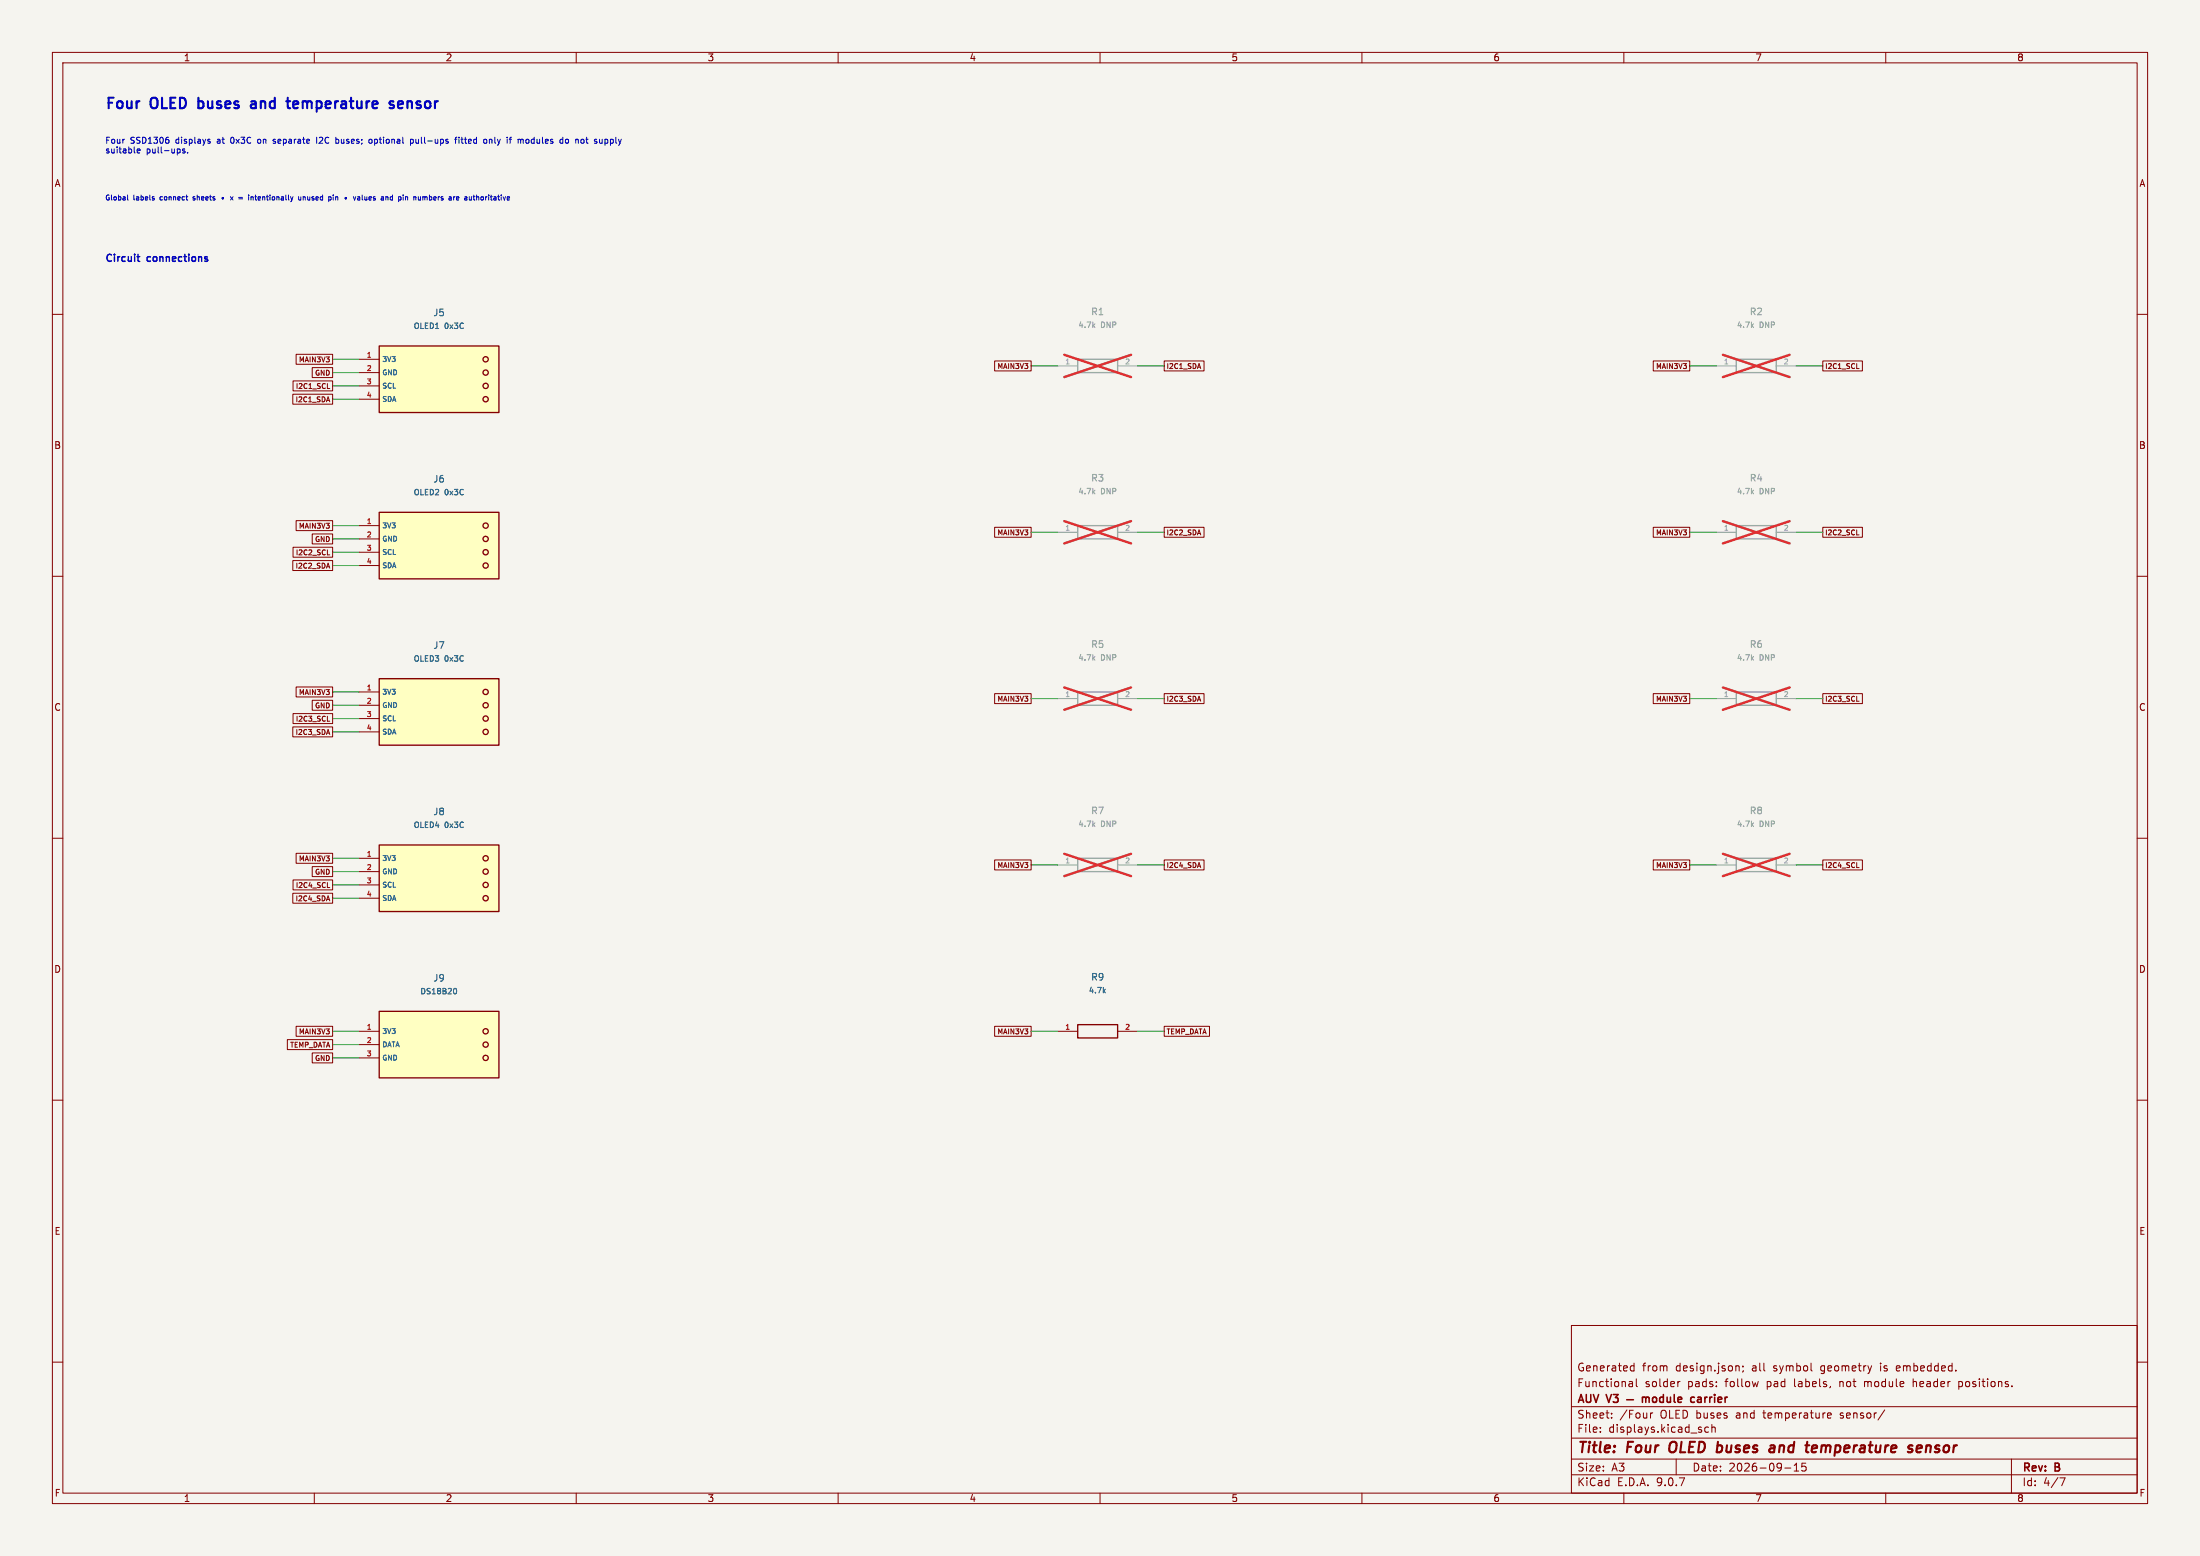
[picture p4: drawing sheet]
(kicad_sch (version 20250114) (generator "eeschema") (generator_version "9.0") (paper "A3") (title_block (title "Four OLED buses and temperature sensor") (date "2026-09-15") (rev "B") (company "AUV V3 — module carrier") (comment 1 "Functional solder pads: follow pad labels, not module header positions.") (comment 2 "Generated from design.json; all symbol geometry is embedded."))
(lib_symbols
(symbol "AUV:J5" (pin_names (offset 0.508)) (exclude_from_sim no) (in_bom yes) (on_board yes) (property "Reference" "J" (at 0 0 0) (effects (font (size 1 1))))(property "Value" "OLED1 0x3C" (at 0 0 0) (effects (font (size 1 1))))(property "Footprint" "AUV_WirePads:WirePads_1x04" (at 0 0 0) (effects (font (size 1 1)) (hide yes)))(property "Datasheet" "" (at 0 0 0) (effects (font (size 1 1)) (hide yes)))
(symbol "J5_1_1" (rectangle (start -11.43 6.35) (end 11.43 -6.35) (stroke (width 0.254) (type default)) (fill (type background))) (circle (center 8.89 3.81) (radius 0.5) (stroke (width 0.254) (type default)) (fill (type none))) (circle (center 8.89 1.27) (radius 0.5) (stroke (width 0.254) (type default)) (fill (type none))) (circle (center 8.89 -1.27) (radius 0.5) (stroke (width 0.254) (type default)) (fill (type none))) (circle (center 8.89 -3.81) (radius 0.5) (stroke (width 0.254) (type default)) (fill (type none))) (pin passive line (at -15.24 3.81 0) (length 3.81) (name "3V3" (effects (font (size 0.95 0.95)))) (number "1" (effects (font (size 0.95 0.95))))) (pin passive line (at -15.24 1.27 0) (length 3.81) (name "GND" (effects (font (size 0.95 0.95)))) (number "2" (effects (font (size 0.95 0.95))))) (pin passive line (at -15.24 -1.27 0) (length 3.81) (name "SCL" (effects (font (size 0.95 0.95)))) (number "3" (effects (font (size 0.95 0.95))))) (pin passive line (at -15.24 -3.81 0) (length 3.81) (name "SDA" (effects (font (size 0.95 0.95)))) (number "4" (effects (font (size 0.95 0.95)))))))
(symbol "AUV:R1" (pin_names (offset 0.508)) (exclude_from_sim no) (in_bom yes) (on_board yes) (property "Reference" "R" (at 0 0 0) (effects (font (size 1 1))))(property "Value" "4.7k DNP" (at 0 0 0) (effects (font (size 1 1))))(property "Footprint" "Resistor_THT:R_Axial_DIN0207_L6.3mm_D2.5mm_P7.62mm_Horizontal" (at 0 0 0) (effects (font (size 1 1)) (hide yes)))(property "Datasheet" "" (at 0 0 0) (effects (font (size 1 1)) (hide yes)))
(symbol "R1_1_1" (rectangle (start -3.81 1.27) (end 3.81 -1.27) (stroke (width 0.254) (type default)) (fill (type none))) (pin passive line (at -7.62 0 0) (length 3.81) (name "~" (effects (font (size 0.95 0.95)))) (number "1" (effects (font (size 0.95 0.95))))) (pin passive line (at 7.62 0 180) (length 3.81) (name "~" (effects (font (size 0.95 0.95)))) (number "2" (effects (font (size 0.95 0.95)))))))
(symbol "AUV:R2" (pin_names (offset 0.508)) (exclude_from_sim no) (in_bom yes) (on_board yes) (property "Reference" "R" (at 0 0 0) (effects (font (size 1 1))))(property "Value" "4.7k DNP" (at 0 0 0) (effects (font (size 1 1))))(property "Footprint" "Resistor_THT:R_Axial_DIN0207_L6.3mm_D2.5mm_P7.62mm_Horizontal" (at 0 0 0) (effects (font (size 1 1)) (hide yes)))(property "Datasheet" "" (at 0 0 0) (effects (font (size 1 1)) (hide yes)))
(symbol "R2_1_1" (rectangle (start -3.81 1.27) (end 3.81 -1.27) (stroke (width 0.254) (type default)) (fill (type none))) (pin passive line (at -7.62 0 0) (length 3.81) (name "~" (effects (font (size 0.95 0.95)))) (number "1" (effects (font (size 0.95 0.95))))) (pin passive line (at 7.62 0 180) (length 3.81) (name "~" (effects (font (size 0.95 0.95)))) (number "2" (effects (font (size 0.95 0.95)))))))
(symbol "AUV:J6" (pin_names (offset 0.508)) (exclude_from_sim no) (in_bom yes) (on_board yes) (property "Reference" "J" (at 0 0 0) (effects (font (size 1 1))))(property "Value" "OLED2 0x3C" (at 0 0 0) (effects (font (size 1 1))))(property "Footprint" "AUV_WirePads:WirePads_1x04" (at 0 0 0) (effects (font (size 1 1)) (hide yes)))(property "Datasheet" "" (at 0 0 0) (effects (font (size 1 1)) (hide yes)))
(symbol "J6_1_1" (rectangle (start -11.43 6.35) (end 11.43 -6.35) (stroke (width 0.254) (type default)) (fill (type background))) (circle (center 8.89 3.81) (radius 0.5) (stroke (width 0.254) (type default)) (fill (type none))) (circle (center 8.89 1.27) (radius 0.5) (stroke (width 0.254) (type default)) (fill (type none))) (circle (center 8.89 -1.27) (radius 0.5) (stroke (width 0.254) (type default)) (fill (type none))) (circle (center 8.89 -3.81) (radius 0.5) (stroke (width 0.254) (type default)) (fill (type none))) (pin passive line (at -15.24 3.81 0) (length 3.81) (name "3V3" (effects (font (size 0.95 0.95)))) (number "1" (effects (font (size 0.95 0.95))))) (pin passive line (at -15.24 1.27 0) (length 3.81) (name "GND" (effects (font (size 0.95 0.95)))) (number "2" (effects (font (size 0.95 0.95))))) (pin passive line (at -15.24 -1.27 0) (length 3.81) (name "SCL" (effects (font (size 0.95 0.95)))) (number "3" (effects (font (size 0.95 0.95))))) (pin passive line (at -15.24 -3.81 0) (length 3.81) (name "SDA" (effects (font (size 0.95 0.95)))) (number "4" (effects (font (size 0.95 0.95)))))))
(symbol "AUV:R3" (pin_names (offset 0.508)) (exclude_from_sim no) (in_bom yes) (on_board yes) (property "Reference" "R" (at 0 0 0) (effects (font (size 1 1))))(property "Value" "4.7k DNP" (at 0 0 0) (effects (font (size 1 1))))(property "Footprint" "Resistor_THT:R_Axial_DIN0207_L6.3mm_D2.5mm_P7.62mm_Horizontal" (at 0 0 0) (effects (font (size 1 1)) (hide yes)))(property "Datasheet" "" (at 0 0 0) (effects (font (size 1 1)) (hide yes)))
(symbol "R3_1_1" (rectangle (start -3.81 1.27) (end 3.81 -1.27) (stroke (width 0.254) (type default)) (fill (type none))) (pin passive line (at -7.62 0 0) (length 3.81) (name "~" (effects (font (size 0.95 0.95)))) (number "1" (effects (font (size 0.95 0.95))))) (pin passive line (at 7.62 0 180) (length 3.81) (name "~" (effects (font (size 0.95 0.95)))) (number "2" (effects (font (size 0.95 0.95)))))))
(symbol "AUV:R4" (pin_names (offset 0.508)) (exclude_from_sim no) (in_bom yes) (on_board yes) (property "Reference" "R" (at 0 0 0) (effects (font (size 1 1))))(property "Value" "4.7k DNP" (at 0 0 0) (effects (font (size 1 1))))(property "Footprint" "Resistor_THT:R_Axial_DIN0207_L6.3mm_D2.5mm_P7.62mm_Horizontal" (at 0 0 0) (effects (font (size 1 1)) (hide yes)))(property "Datasheet" "" (at 0 0 0) (effects (font (size 1 1)) (hide yes)))
(symbol "R4_1_1" (rectangle (start -3.81 1.27) (end 3.81 -1.27) (stroke (width 0.254) (type default)) (fill (type none))) (pin passive line (at -7.62 0 0) (length 3.81) (name "~" (effects (font (size 0.95 0.95)))) (number "1" (effects (font (size 0.95 0.95))))) (pin passive line (at 7.62 0 180) (length 3.81) (name "~" (effects (font (size 0.95 0.95)))) (number "2" (effects (font (size 0.95 0.95)))))))
(symbol "AUV:J7" (pin_names (offset 0.508)) (exclude_from_sim no) (in_bom yes) (on_board yes) (property "Reference" "J" (at 0 0 0) (effects (font (size 1 1))))(property "Value" "OLED3 0x3C" (at 0 0 0) (effects (font (size 1 1))))(property "Footprint" "AUV_WirePads:WirePads_1x04" (at 0 0 0) (effects (font (size 1 1)) (hide yes)))(property "Datasheet" "" (at 0 0 0) (effects (font (size 1 1)) (hide yes)))
(symbol "J7_1_1" (rectangle (start -11.43 6.35) (end 11.43 -6.35) (stroke (width 0.254) (type default)) (fill (type background))) (circle (center 8.89 3.81) (radius 0.5) (stroke (width 0.254) (type default)) (fill (type none))) (circle (center 8.89 1.27) (radius 0.5) (stroke (width 0.254) (type default)) (fill (type none))) (circle (center 8.89 -1.27) (radius 0.5) (stroke (width 0.254) (type default)) (fill (type none))) (circle (center 8.89 -3.81) (radius 0.5) (stroke (width 0.254) (type default)) (fill (type none))) (pin passive line (at -15.24 3.81 0) (length 3.81) (name "3V3" (effects (font (size 0.95 0.95)))) (number "1" (effects (font (size 0.95 0.95))))) (pin passive line (at -15.24 1.27 0) (length 3.81) (name "GND" (effects (font (size 0.95 0.95)))) (number "2" (effects (font (size 0.95 0.95))))) (pin passive line (at -15.24 -1.27 0) (length 3.81) (name "SCL" (effects (font (size 0.95 0.95)))) (number "3" (effects (font (size 0.95 0.95))))) (pin passive line (at -15.24 -3.81 0) (length 3.81) (name "SDA" (effects (font (size 0.95 0.95)))) (number "4" (effects (font (size 0.95 0.95)))))))
(symbol "AUV:R5" (pin_names (offset 0.508)) (exclude_from_sim no) (in_bom yes) (on_board yes) (property "Reference" "R" (at 0 0 0) (effects (font (size 1 1))))(property "Value" "4.7k DNP" (at 0 0 0) (effects (font (size 1 1))))(property "Footprint" "Resistor_THT:R_Axial_DIN0207_L6.3mm_D2.5mm_P7.62mm_Horizontal" (at 0 0 0) (effects (font (size 1 1)) (hide yes)))(property "Datasheet" "" (at 0 0 0) (effects (font (size 1 1)) (hide yes)))
(symbol "R5_1_1" (rectangle (start -3.81 1.27) (end 3.81 -1.27) (stroke (width 0.254) (type default)) (fill (type none))) (pin passive line (at -7.62 0 0) (length 3.81) (name "~" (effects (font (size 0.95 0.95)))) (number "1" (effects (font (size 0.95 0.95))))) (pin passive line (at 7.62 0 180) (length 3.81) (name "~" (effects (font (size 0.95 0.95)))) (number "2" (effects (font (size 0.95 0.95)))))))
(symbol "AUV:R6" (pin_names (offset 0.508)) (exclude_from_sim no) (in_bom yes) (on_board yes) (property "Reference" "R" (at 0 0 0) (effects (font (size 1 1))))(property "Value" "4.7k DNP" (at 0 0 0) (effects (font (size 1 1))))(property "Footprint" "Resistor_THT:R_Axial_DIN0207_L6.3mm_D2.5mm_P7.62mm_Horizontal" (at 0 0 0) (effects (font (size 1 1)) (hide yes)))(property "Datasheet" "" (at 0 0 0) (effects (font (size 1 1)) (hide yes)))
(symbol "R6_1_1" (rectangle (start -3.81 1.27) (end 3.81 -1.27) (stroke (width 0.254) (type default)) (fill (type none))) (pin passive line (at -7.62 0 0) (length 3.81) (name "~" (effects (font (size 0.95 0.95)))) (number "1" (effects (font (size 0.95 0.95))))) (pin passive line (at 7.62 0 180) (length 3.81) (name "~" (effects (font (size 0.95 0.95)))) (number "2" (effects (font (size 0.95 0.95)))))))
(symbol "AUV:J8" (pin_names (offset 0.508)) (exclude_from_sim no) (in_bom yes) (on_board yes) (property "Reference" "J" (at 0 0 0) (effects (font (size 1 1))))(property "Value" "OLED4 0x3C" (at 0 0 0) (effects (font (size 1 1))))(property "Footprint" "AUV_WirePads:WirePads_1x04" (at 0 0 0) (effects (font (size 1 1)) (hide yes)))(property "Datasheet" "" (at 0 0 0) (effects (font (size 1 1)) (hide yes)))
(symbol "J8_1_1" (rectangle (start -11.43 6.35) (end 11.43 -6.35) (stroke (width 0.254) (type default)) (fill (type background))) (circle (center 8.89 3.81) (radius 0.5) (stroke (width 0.254) (type default)) (fill (type none))) (circle (center 8.89 1.27) (radius 0.5) (stroke (width 0.254) (type default)) (fill (type none))) (circle (center 8.89 -1.27) (radius 0.5) (stroke (width 0.254) (type default)) (fill (type none))) (circle (center 8.89 -3.81) (radius 0.5) (stroke (width 0.254) (type default)) (fill (type none))) (pin passive line (at -15.24 3.81 0) (length 3.81) (name "3V3" (effects (font (size 0.95 0.95)))) (number "1" (effects (font (size 0.95 0.95))))) (pin passive line (at -15.24 1.27 0) (length 3.81) (name "GND" (effects (font (size 0.95 0.95)))) (number "2" (effects (font (size 0.95 0.95))))) (pin passive line (at -15.24 -1.27 0) (length 3.81) (name "SCL" (effects (font (size 0.95 0.95)))) (number "3" (effects (font (size 0.95 0.95))))) (pin passive line (at -15.24 -3.81 0) (length 3.81) (name "SDA" (effects (font (size 0.95 0.95)))) (number "4" (effects (font (size 0.95 0.95)))))))
(symbol "AUV:R7" (pin_names (offset 0.508)) (exclude_from_sim no) (in_bom yes) (on_board yes) (property "Reference" "R" (at 0 0 0) (effects (font (size 1 1))))(property "Value" "4.7k DNP" (at 0 0 0) (effects (font (size 1 1))))(property "Footprint" "Resistor_THT:R_Axial_DIN0207_L6.3mm_D2.5mm_P7.62mm_Horizontal" (at 0 0 0) (effects (font (size 1 1)) (hide yes)))(property "Datasheet" "" (at 0 0 0) (effects (font (size 1 1)) (hide yes)))
(symbol "R7_1_1" (rectangle (start -3.81 1.27) (end 3.81 -1.27) (stroke (width 0.254) (type default)) (fill (type none))) (pin passive line (at -7.62 0 0) (length 3.81) (name "~" (effects (font (size 0.95 0.95)))) (number "1" (effects (font (size 0.95 0.95))))) (pin passive line (at 7.62 0 180) (length 3.81) (name "~" (effects (font (size 0.95 0.95)))) (number "2" (effects (font (size 0.95 0.95)))))))
(symbol "AUV:R8" (pin_names (offset 0.508)) (exclude_from_sim no) (in_bom yes) (on_board yes) (property "Reference" "R" (at 0 0 0) (effects (font (size 1 1))))(property "Value" "4.7k DNP" (at 0 0 0) (effects (font (size 1 1))))(property "Footprint" "Resistor_THT:R_Axial_DIN0207_L6.3mm_D2.5mm_P7.62mm_Horizontal" (at 0 0 0) (effects (font (size 1 1)) (hide yes)))(property "Datasheet" "" (at 0 0 0) (effects (font (size 1 1)) (hide yes)))
(symbol "R8_1_1" (rectangle (start -3.81 1.27) (end 3.81 -1.27) (stroke (width 0.254) (type default)) (fill (type none))) (pin passive line (at -7.62 0 0) (length 3.81) (name "~" (effects (font (size 0.95 0.95)))) (number "1" (effects (font (size 0.95 0.95))))) (pin passive line (at 7.62 0 180) (length 3.81) (name "~" (effects (font (size 0.95 0.95)))) (number "2" (effects (font (size 0.95 0.95)))))))
(symbol "AUV:J9" (pin_names (offset 0.508)) (exclude_from_sim no) (in_bom yes) (on_board yes) (property "Reference" "J" (at 0 0 0) (effects (font (size 1 1))))(property "Value" "DS18B20" (at 0 0 0) (effects (font (size 1 1))))(property "Footprint" "AUV_WirePads:WirePads_1x03" (at 0 0 0) (effects (font (size 1 1)) (hide yes)))(property "Datasheet" "" (at 0 0 0) (effects (font (size 1 1)) (hide yes)))
(symbol "J9_1_1" (rectangle (start -11.43 6.35) (end 11.43 -6.35) (stroke (width 0.254) (type default)) (fill (type background))) (circle (center 8.89 2.54) (radius 0.5) (stroke (width 0.254) (type default)) (fill (type none))) (circle (center 8.89 0) (radius 0.5) (stroke (width 0.254) (type default)) (fill (type none))) (circle (center 8.89 -2.54) (radius 0.5) (stroke (width 0.254) (type default)) (fill (type none))) (pin passive line (at -15.24 2.54 0) (length 3.81) (name "3V3" (effects (font (size 0.95 0.95)))) (number "1" (effects (font (size 0.95 0.95))))) (pin passive line (at -15.24 0 0) (length 3.81) (name "DATA" (effects (font (size 0.95 0.95)))) (number "2" (effects (font (size 0.95 0.95))))) (pin passive line (at -15.24 -2.54 0) (length 3.81) (name "GND" (effects (font (size 0.95 0.95)))) (number "3" (effects (font (size 0.95 0.95)))))))
(symbol "AUV:R9" (pin_names (offset 0.508)) (exclude_from_sim no) (in_bom yes) (on_board yes) (property "Reference" "R" (at 0 0 0) (effects (font (size 1 1))))(property "Value" "4.7k" (at 0 0 0) (effects (font (size 1 1))))(property "Footprint" "Resistor_THT:R_Axial_DIN0207_L6.3mm_D2.5mm_P7.62mm_Horizontal" (at 0 0 0) (effects (font (size 1 1)) (hide yes)))(property "Datasheet" "" (at 0 0 0) (effects (font (size 1 1)) (hide yes)))
(symbol "R9_1_1" (rectangle (start -3.81 1.27) (end 3.81 -1.27) (stroke (width 0.254) (type default)) (fill (type none))) (pin passive line (at -7.62 0 0) (length 3.81) (name "~" (effects (font (size 0.95 0.95)))) (number "1" (effects (font (size 0.95 0.95))))) (pin passive line (at 7.62 0 180) (length 3.81) (name "~" (effects (font (size 0.95 0.95)))) (number "2" (effects (font (size 0.95 0.95))))))))
(text "Four OLED buses and temperature sensor" (at 20 20 0) (effects (font (size 2 2) (bold yes)) (justify left)))
(text "Four SSD1306 displays at 0x3C on separate I2C buses; optional pull-ups fitted only if modules do not supply\nsuitable pull-ups." (at 20 28 0) (effects (font (size 1.15 1.15)) (justify left)))
(text "Global labels connect sheets • x = intentionally unused pin • values and pin numbers are authoritative" (at 20 38 0) (effects (font (size 0.95 0.95)) (justify left)))
(text "Circuit connections" (at 20 49.53 0) (effects (font (size 1.35 1.35) (bold yes)) (justify left)))
(symbol (lib_id "AUV:J5") (at 83.82 72.39 0) (unit 1) (exclude_from_sim no) (in_bom yes) (on_board yes) (dnp no) (property "Reference" "J5" (at 83.82 59.69 0) (effects (font (size 1.27 1.27))))(property "Value" "OLED1 0x3C" (at 83.82 62.23 0) (effects (font (size 1.05 1.05))))(property "Footprint" "AUV_WirePads:WirePads_1x04" (at 83.82 72.39 0) (effects (font (size 1 1)) (hide yes)))(property "Datasheet" "" (at 83.82 72.39 0) (effects (font (size 1 1)) (hide yes)))(property "MPN" "Bare plated through-hole wiring pads" (at 83.82 72.39 0) (effects (font (size 1 1)) (hide yes)))(property "FIT" "PCB pads; no module socket" (at 83.82 72.39 0) (effects (font (size 1 1)) (hide yes)))(pin "1")(pin "2")(pin "3")(pin "4") )
(wire (pts (xy 68.58 68.58) (xy 63.5 68.58)) (stroke (width 0) (type default)))
(global_label "MAIN3V3" (shape passive) (at 63.5 68.58 0) (effects (font (size 0.95 0.95)) (justify right)) (property "Intersheetrefs" "${INTERSHEET_REFS}" (at 63.5 68.58 0) (effects (font (size 1 1)) (hide yes))))
(wire (pts (xy 68.58 71.12) (xy 63.5 71.12)) (stroke (width 0) (type default)))
(global_label "GND" (shape passive) (at 63.5 71.12 0) (effects (font (size 0.95 0.95)) (justify right)) (property "Intersheetrefs" "${INTERSHEET_REFS}" (at 63.5 71.12 0) (effects (font (size 1 1)) (hide yes))))
(wire (pts (xy 68.58 73.66) (xy 63.5 73.66)) (stroke (width 0) (type default)))
(global_label "I2C1_SCL" (shape passive) (at 63.5 73.66 0) (effects (font (size 0.95 0.95)) (justify right)) (property "Intersheetrefs" "${INTERSHEET_REFS}" (at 63.5 73.66 0) (effects (font (size 1 1)) (hide yes))))
(wire (pts (xy 68.58 76.2) (xy 63.5 76.2)) (stroke (width 0) (type default)))
(global_label "I2C1_SDA" (shape passive) (at 63.5 76.2 0) (effects (font (size 0.95 0.95)) (justify right)) (property "Intersheetrefs" "${INTERSHEET_REFS}" (at 63.5 76.2 0) (effects (font (size 1 1)) (hide yes))))
(symbol (lib_id "AUV:R1") (at 209.55 69.85 0) (unit 1) (exclude_from_sim no) (in_bom yes) (on_board yes) (dnp yes) (property "Reference" "R1" (at 209.55 59.5 0) (effects (font (size 1.27 1.27))))(property "Value" "4.7k DNP" (at 209.55 62.04 0) (effects (font (size 1.05 1.05))))(property "Footprint" "Resistor_THT:R_Axial_DIN0207_L6.3mm_D2.5mm_P7.62mm_Horizontal" (at 209.55 69.85 0) (effects (font (size 1 1)) (hide yes)))(property "Datasheet" "" (at 209.55 69.85 0) (effects (font (size 1 1)) (hide yes)))(property "FIT" "DNP if module pull-ups fitted" (at 209.55 69.85 0) (effects (font (size 1 1)) (hide yes)))(pin "1")(pin "2") )
(wire (pts (xy 201.93 69.85) (xy 196.85 69.85)) (stroke (width 0) (type default)))
(global_label "MAIN3V3" (shape passive) (at 196.85 69.85 0) (effects (font (size 0.95 0.95)) (justify right)) (property "Intersheetrefs" "${INTERSHEET_REFS}" (at 196.85 69.85 0) (effects (font (size 1 1)) (hide yes))))
(wire (pts (xy 217.17 69.85) (xy 222.25 69.85)) (stroke (width 0) (type default)))
(global_label "I2C1_SDA" (shape passive) (at 222.25 69.85 180) (effects (font (size 0.95 0.95)) (justify left)) (property "Intersheetrefs" "${INTERSHEET_REFS}" (at 222.25 69.85 0) (effects (font (size 1 1)) (hide yes))))
(symbol (lib_id "AUV:R2") (at 335.28 69.85 0) (unit 1) (exclude_from_sim no) (in_bom yes) (on_board yes) (dnp yes) (property "Reference" "R2" (at 335.28 59.5 0) (effects (font (size 1.27 1.27))))(property "Value" "4.7k DNP" (at 335.28 62.04 0) (effects (font (size 1.05 1.05))))(property "Footprint" "Resistor_THT:R_Axial_DIN0207_L6.3mm_D2.5mm_P7.62mm_Horizontal" (at 335.28 69.85 0) (effects (font (size 1 1)) (hide yes)))(property "Datasheet" "" (at 335.28 69.85 0) (effects (font (size 1 1)) (hide yes)))(property "FIT" "DNP if module pull-ups fitted" (at 335.28 69.85 0) (effects (font (size 1 1)) (hide yes)))(pin "1")(pin "2") )
(wire (pts (xy 327.66 69.85) (xy 322.58 69.85)) (stroke (width 0) (type default)))
(global_label "MAIN3V3" (shape passive) (at 322.58 69.85 0) (effects (font (size 0.95 0.95)) (justify right)) (property "Intersheetrefs" "${INTERSHEET_REFS}" (at 322.58 69.85 0) (effects (font (size 1 1)) (hide yes))))
(wire (pts (xy 342.9 69.85) (xy 347.98 69.85)) (stroke (width 0) (type default)))
(global_label "I2C1_SCL" (shape passive) (at 347.98 69.85 180) (effects (font (size 0.95 0.95)) (justify left)) (property "Intersheetrefs" "${INTERSHEET_REFS}" (at 347.98 69.85 0) (effects (font (size 1 1)) (hide yes))))
(symbol (lib_id "AUV:J6") (at 83.82 104.14 0) (unit 1) (exclude_from_sim no) (in_bom yes) (on_board yes) (dnp no) (property "Reference" "J6" (at 83.82 91.44 0) (effects (font (size 1.27 1.27))))(property "Value" "OLED2 0x3C" (at 83.82 93.98 0) (effects (font (size 1.05 1.05))))(property "Footprint" "AUV_WirePads:WirePads_1x04" (at 83.82 104.14 0) (effects (font (size 1 1)) (hide yes)))(property "Datasheet" "" (at 83.82 104.14 0) (effects (font (size 1 1)) (hide yes)))(property "MPN" "Bare plated through-hole wiring pads" (at 83.82 104.14 0) (effects (font (size 1 1)) (hide yes)))(property "FIT" "PCB pads; no module socket" (at 83.82 104.14 0) (effects (font (size 1 1)) (hide yes)))(pin "1")(pin "2")(pin "3")(pin "4") )
(wire (pts (xy 68.58 100.33) (xy 63.5 100.33)) (stroke (width 0) (type default)))
(global_label "MAIN3V3" (shape passive) (at 63.5 100.33 0) (effects (font (size 0.95 0.95)) (justify right)) (property "Intersheetrefs" "${INTERSHEET_REFS}" (at 63.5 100.33 0) (effects (font (size 1 1)) (hide yes))))
(wire (pts (xy 68.58 102.87) (xy 63.5 102.87)) (stroke (width 0) (type default)))
(global_label "GND" (shape passive) (at 63.5 102.87 0) (effects (font (size 0.95 0.95)) (justify right)) (property "Intersheetrefs" "${INTERSHEET_REFS}" (at 63.5 102.87 0) (effects (font (size 1 1)) (hide yes))))
(wire (pts (xy 68.58 105.41) (xy 63.5 105.41)) (stroke (width 0) (type default)))
(global_label "I2C2_SCL" (shape passive) (at 63.5 105.41 0) (effects (font (size 0.95 0.95)) (justify right)) (property "Intersheetrefs" "${INTERSHEET_REFS}" (at 63.5 105.41 0) (effects (font (size 1 1)) (hide yes))))
(wire (pts (xy 68.58 107.95) (xy 63.5 107.95)) (stroke (width 0) (type default)))
(global_label "I2C2_SDA" (shape passive) (at 63.5 107.95 0) (effects (font (size 0.95 0.95)) (justify right)) (property "Intersheetrefs" "${INTERSHEET_REFS}" (at 63.5 107.95 0) (effects (font (size 1 1)) (hide yes))))
(symbol (lib_id "AUV:R3") (at 209.55 101.6 0) (unit 1) (exclude_from_sim no) (in_bom yes) (on_board yes) (dnp yes) (property "Reference" "R3" (at 209.55 91.25 0) (effects (font (size 1.27 1.27))))(property "Value" "4.7k DNP" (at 209.55 93.79 0) (effects (font (size 1.05 1.05))))(property "Footprint" "Resistor_THT:R_Axial_DIN0207_L6.3mm_D2.5mm_P7.62mm_Horizontal" (at 209.55 101.6 0) (effects (font (size 1 1)) (hide yes)))(property "Datasheet" "" (at 209.55 101.6 0) (effects (font (size 1 1)) (hide yes)))(property "FIT" "DNP if module pull-ups fitted" (at 209.55 101.6 0) (effects (font (size 1 1)) (hide yes)))(pin "1")(pin "2") )
(wire (pts (xy 201.93 101.6) (xy 196.85 101.6)) (stroke (width 0) (type default)))
(global_label "MAIN3V3" (shape passive) (at 196.85 101.6 0) (effects (font (size 0.95 0.95)) (justify right)) (property "Intersheetrefs" "${INTERSHEET_REFS}" (at 196.85 101.6 0) (effects (font (size 1 1)) (hide yes))))
(wire (pts (xy 217.17 101.6) (xy 222.25 101.6)) (stroke (width 0) (type default)))
(global_label "I2C2_SDA" (shape passive) (at 222.25 101.6 180) (effects (font (size 0.95 0.95)) (justify left)) (property "Intersheetrefs" "${INTERSHEET_REFS}" (at 222.25 101.6 0) (effects (font (size 1 1)) (hide yes))))
(symbol (lib_id "AUV:R4") (at 335.28 101.6 0) (unit 1) (exclude_from_sim no) (in_bom yes) (on_board yes) (dnp yes) (property "Reference" "R4" (at 335.28 91.25 0) (effects (font (size 1.27 1.27))))(property "Value" "4.7k DNP" (at 335.28 93.79 0) (effects (font (size 1.05 1.05))))(property "Footprint" "Resistor_THT:R_Axial_DIN0207_L6.3mm_D2.5mm_P7.62mm_Horizontal" (at 335.28 101.6 0) (effects (font (size 1 1)) (hide yes)))(property "Datasheet" "" (at 335.28 101.6 0) (effects (font (size 1 1)) (hide yes)))(property "FIT" "DNP if module pull-ups fitted" (at 335.28 101.6 0) (effects (font (size 1 1)) (hide yes)))(pin "1")(pin "2") )
(wire (pts (xy 327.66 101.6) (xy 322.58 101.6)) (stroke (width 0) (type default)))
(global_label "MAIN3V3" (shape passive) (at 322.58 101.6 0) (effects (font (size 0.95 0.95)) (justify right)) (property "Intersheetrefs" "${INTERSHEET_REFS}" (at 322.58 101.6 0) (effects (font (size 1 1)) (hide yes))))
(wire (pts (xy 342.9 101.6) (xy 347.98 101.6)) (stroke (width 0) (type default)))
(global_label "I2C2_SCL" (shape passive) (at 347.98 101.6 180) (effects (font (size 0.95 0.95)) (justify left)) (property "Intersheetrefs" "${INTERSHEET_REFS}" (at 347.98 101.6 0) (effects (font (size 1 1)) (hide yes))))
(symbol (lib_id "AUV:J7") (at 83.82 135.89 0) (unit 1) (exclude_from_sim no) (in_bom yes) (on_board yes) (dnp no) (property "Reference" "J7" (at 83.82 123.19 0) (effects (font (size 1.27 1.27))))(property "Value" "OLED3 0x3C" (at 83.82 125.73 0) (effects (font (size 1.05 1.05))))(property "Footprint" "AUV_WirePads:WirePads_1x04" (at 83.82 135.89 0) (effects (font (size 1 1)) (hide yes)))(property "Datasheet" "" (at 83.82 135.89 0) (effects (font (size 1 1)) (hide yes)))(property "MPN" "Bare plated through-hole wiring pads" (at 83.82 135.89 0) (effects (font (size 1 1)) (hide yes)))(property "FIT" "PCB pads; no module socket" (at 83.82 135.89 0) (effects (font (size 1 1)) (hide yes)))(pin "1")(pin "2")(pin "3")(pin "4") )
(wire (pts (xy 68.58 132.08) (xy 63.5 132.08)) (stroke (width 0) (type default)))
(global_label "MAIN3V3" (shape passive) (at 63.5 132.08 0) (effects (font (size 0.95 0.95)) (justify right)) (property "Intersheetrefs" "${INTERSHEET_REFS}" (at 63.5 132.08 0) (effects (font (size 1 1)) (hide yes))))
(wire (pts (xy 68.58 134.62) (xy 63.5 134.62)) (stroke (width 0) (type default)))
(global_label "GND" (shape passive) (at 63.5 134.62 0) (effects (font (size 0.95 0.95)) (justify right)) (property "Intersheetrefs" "${INTERSHEET_REFS}" (at 63.5 134.62 0) (effects (font (size 1 1)) (hide yes))))
(wire (pts (xy 68.58 137.16) (xy 63.5 137.16)) (stroke (width 0) (type default)))
(global_label "I2C3_SCL" (shape passive) (at 63.5 137.16 0) (effects (font (size 0.95 0.95)) (justify right)) (property "Intersheetrefs" "${INTERSHEET_REFS}" (at 63.5 137.16 0) (effects (font (size 1 1)) (hide yes))))
(wire (pts (xy 68.58 139.7) (xy 63.5 139.7)) (stroke (width 0) (type default)))
(global_label "I2C3_SDA" (shape passive) (at 63.5 139.7 0) (effects (font (size 0.95 0.95)) (justify right)) (property "Intersheetrefs" "${INTERSHEET_REFS}" (at 63.5 139.7 0) (effects (font (size 1 1)) (hide yes))))
(symbol (lib_id "AUV:R5") (at 209.55 133.35 0) (unit 1) (exclude_from_sim no) (in_bom yes) (on_board yes) (dnp yes) (property "Reference" "R5" (at 209.55 123 0) (effects (font (size 1.27 1.27))))(property "Value" "4.7k DNP" (at 209.55 125.54 0) (effects (font (size 1.05 1.05))))(property "Footprint" "Resistor_THT:R_Axial_DIN0207_L6.3mm_D2.5mm_P7.62mm_Horizontal" (at 209.55 133.35 0) (effects (font (size 1 1)) (hide yes)))(property "Datasheet" "" (at 209.55 133.35 0) (effects (font (size 1 1)) (hide yes)))(property "FIT" "DNP if module pull-ups fitted" (at 209.55 133.35 0) (effects (font (size 1 1)) (hide yes)))(pin "1")(pin "2") )
(wire (pts (xy 201.93 133.35) (xy 196.85 133.35)) (stroke (width 0) (type default)))
(global_label "MAIN3V3" (shape passive) (at 196.85 133.35 0) (effects (font (size 0.95 0.95)) (justify right)) (property "Intersheetrefs" "${INTERSHEET_REFS}" (at 196.85 133.35 0) (effects (font (size 1 1)) (hide yes))))
(wire (pts (xy 217.17 133.35) (xy 222.25 133.35)) (stroke (width 0) (type default)))
(global_label "I2C3_SDA" (shape passive) (at 222.25 133.35 180) (effects (font (size 0.95 0.95)) (justify left)) (property "Intersheetrefs" "${INTERSHEET_REFS}" (at 222.25 133.35 0) (effects (font (size 1 1)) (hide yes))))
(symbol (lib_id "AUV:R6") (at 335.28 133.35 0) (unit 1) (exclude_from_sim no) (in_bom yes) (on_board yes) (dnp yes) (property "Reference" "R6" (at 335.28 123 0) (effects (font (size 1.27 1.27))))(property "Value" "4.7k DNP" (at 335.28 125.54 0) (effects (font (size 1.05 1.05))))(property "Footprint" "Resistor_THT:R_Axial_DIN0207_L6.3mm_D2.5mm_P7.62mm_Horizontal" (at 335.28 133.35 0) (effects (font (size 1 1)) (hide yes)))(property "Datasheet" "" (at 335.28 133.35 0) (effects (font (size 1 1)) (hide yes)))(property "FIT" "DNP if module pull-ups fitted" (at 335.28 133.35 0) (effects (font (size 1 1)) (hide yes)))(pin "1")(pin "2") )
(wire (pts (xy 327.66 133.35) (xy 322.58 133.35)) (stroke (width 0) (type default)))
(global_label "MAIN3V3" (shape passive) (at 322.58 133.35 0) (effects (font (size 0.95 0.95)) (justify right)) (property "Intersheetrefs" "${INTERSHEET_REFS}" (at 322.58 133.35 0) (effects (font (size 1 1)) (hide yes))))
(wire (pts (xy 342.9 133.35) (xy 347.98 133.35)) (stroke (width 0) (type default)))
(global_label "I2C3_SCL" (shape passive) (at 347.98 133.35 180) (effects (font (size 0.95 0.95)) (justify left)) (property "Intersheetrefs" "${INTERSHEET_REFS}" (at 347.98 133.35 0) (effects (font (size 1 1)) (hide yes))))
(symbol (lib_id "AUV:J8") (at 83.82 167.64 0) (unit 1) (exclude_from_sim no) (in_bom yes) (on_board yes) (dnp no) (property "Reference" "J8" (at 83.82 154.94 0) (effects (font (size 1.27 1.27))))(property "Value" "OLED4 0x3C" (at 83.82 157.48 0) (effects (font (size 1.05 1.05))))(property "Footprint" "AUV_WirePads:WirePads_1x04" (at 83.82 167.64 0) (effects (font (size 1 1)) (hide yes)))(property "Datasheet" "" (at 83.82 167.64 0) (effects (font (size 1 1)) (hide yes)))(property "MPN" "Bare plated through-hole wiring pads" (at 83.82 167.64 0) (effects (font (size 1 1)) (hide yes)))(property "FIT" "PCB pads; no module socket" (at 83.82 167.64 0) (effects (font (size 1 1)) (hide yes)))(pin "1")(pin "2")(pin "3")(pin "4") )
(wire (pts (xy 68.58 163.83) (xy 63.5 163.83)) (stroke (width 0) (type default)))
(global_label "MAIN3V3" (shape passive) (at 63.5 163.83 0) (effects (font (size 0.95 0.95)) (justify right)) (property "Intersheetrefs" "${INTERSHEET_REFS}" (at 63.5 163.83 0) (effects (font (size 1 1)) (hide yes))))
(wire (pts (xy 68.58 166.37) (xy 63.5 166.37)) (stroke (width 0) (type default)))
(global_label "GND" (shape passive) (at 63.5 166.37 0) (effects (font (size 0.95 0.95)) (justify right)) (property "Intersheetrefs" "${INTERSHEET_REFS}" (at 63.5 166.37 0) (effects (font (size 1 1)) (hide yes))))
(wire (pts (xy 68.58 168.91) (xy 63.5 168.91)) (stroke (width 0) (type default)))
(global_label "I2C4_SCL" (shape passive) (at 63.5 168.91 0) (effects (font (size 0.95 0.95)) (justify right)) (property "Intersheetrefs" "${INTERSHEET_REFS}" (at 63.5 168.91 0) (effects (font (size 1 1)) (hide yes))))
(wire (pts (xy 68.58 171.45) (xy 63.5 171.45)) (stroke (width 0) (type default)))
(global_label "I2C4_SDA" (shape passive) (at 63.5 171.45 0) (effects (font (size 0.95 0.95)) (justify right)) (property "Intersheetrefs" "${INTERSHEET_REFS}" (at 63.5 171.45 0) (effects (font (size 1 1)) (hide yes))))
(symbol (lib_id "AUV:R7") (at 209.55 165.1 0) (unit 1) (exclude_from_sim no) (in_bom yes) (on_board yes) (dnp yes) (property "Reference" "R7" (at 209.55 154.75 0) (effects (font (size 1.27 1.27))))(property "Value" "4.7k DNP" (at 209.55 157.29 0) (effects (font (size 1.05 1.05))))(property "Footprint" "Resistor_THT:R_Axial_DIN0207_L6.3mm_D2.5mm_P7.62mm_Horizontal" (at 209.55 165.1 0) (effects (font (size 1 1)) (hide yes)))(property "Datasheet" "" (at 209.55 165.1 0) (effects (font (size 1 1)) (hide yes)))(property "FIT" "DNP if module pull-ups fitted" (at 209.55 165.1 0) (effects (font (size 1 1)) (hide yes)))(pin "1")(pin "2") )
(wire (pts (xy 201.93 165.1) (xy 196.85 165.1)) (stroke (width 0) (type default)))
(global_label "MAIN3V3" (shape passive) (at 196.85 165.1 0) (effects (font (size 0.95 0.95)) (justify right)) (property "Intersheetrefs" "${INTERSHEET_REFS}" (at 196.85 165.1 0) (effects (font (size 1 1)) (hide yes))))
(wire (pts (xy 217.17 165.1) (xy 222.25 165.1)) (stroke (width 0) (type default)))
(global_label "I2C4_SDA" (shape passive) (at 222.25 165.1 180) (effects (font (size 0.95 0.95)) (justify left)) (property "Intersheetrefs" "${INTERSHEET_REFS}" (at 222.25 165.1 0) (effects (font (size 1 1)) (hide yes))))
(symbol (lib_id "AUV:R8") (at 335.28 165.1 0) (unit 1) (exclude_from_sim no) (in_bom yes) (on_board yes) (dnp yes) (property "Reference" "R8" (at 335.28 154.75 0) (effects (font (size 1.27 1.27))))(property "Value" "4.7k DNP" (at 335.28 157.29 0) (effects (font (size 1.05 1.05))))(property "Footprint" "Resistor_THT:R_Axial_DIN0207_L6.3mm_D2.5mm_P7.62mm_Horizontal" (at 335.28 165.1 0) (effects (font (size 1 1)) (hide yes)))(property "Datasheet" "" (at 335.28 165.1 0) (effects (font (size 1 1)) (hide yes)))(property "FIT" "DNP if module pull-ups fitted" (at 335.28 165.1 0) (effects (font (size 1 1)) (hide yes)))(pin "1")(pin "2") )
(wire (pts (xy 327.66 165.1) (xy 322.58 165.1)) (stroke (width 0) (type default)))
(global_label "MAIN3V3" (shape passive) (at 322.58 165.1 0) (effects (font (size 0.95 0.95)) (justify right)) (property "Intersheetrefs" "${INTERSHEET_REFS}" (at 322.58 165.1 0) (effects (font (size 1 1)) (hide yes))))
(wire (pts (xy 342.9 165.1) (xy 347.98 165.1)) (stroke (width 0) (type default)))
(global_label "I2C4_SCL" (shape passive) (at 347.98 165.1 180) (effects (font (size 0.95 0.95)) (justify left)) (property "Intersheetrefs" "${INTERSHEET_REFS}" (at 347.98 165.1 0) (effects (font (size 1 1)) (hide yes))))
(symbol (lib_id "AUV:J9") (at 83.82 199.39 0) (unit 1) (exclude_from_sim no) (in_bom yes) (on_board yes) (dnp no) (property "Reference" "J9" (at 83.82 186.69 0) (effects (font (size 1.27 1.27))))(property "Value" "DS18B20" (at 83.82 189.23 0) (effects (font (size 1.05 1.05))))(property "Footprint" "AUV_WirePads:WirePads_1x03" (at 83.82 199.39 0) (effects (font (size 1 1)) (hide yes)))(property "Datasheet" "" (at 83.82 199.39 0) (effects (font (size 1 1)) (hide yes)))(property "MPN" "Bare plated through-hole wiring pads" (at 83.82 199.39 0) (effects (font (size 1 1)) (hide yes)))(property "FIT" "PCB pads; no module socket" (at 83.82 199.39 0) (effects (font (size 1 1)) (hide yes)))(pin "1")(pin "2")(pin "3") )
(wire (pts (xy 68.58 196.85) (xy 63.5 196.85)) (stroke (width 0) (type default)))
(global_label "MAIN3V3" (shape passive) (at 63.5 196.85 0) (effects (font (size 0.95 0.95)) (justify right)) (property "Intersheetrefs" "${INTERSHEET_REFS}" (at 63.5 196.85 0) (effects (font (size 1 1)) (hide yes))))
(wire (pts (xy 68.58 199.39) (xy 63.5 199.39)) (stroke (width 0) (type default)))
(global_label "TEMP_DATA" (shape passive) (at 63.5 199.39 0) (effects (font (size 0.95 0.95)) (justify right)) (property "Intersheetrefs" "${INTERSHEET_REFS}" (at 63.5 199.39 0) (effects (font (size 1 1)) (hide yes))))
(wire (pts (xy 68.58 201.93) (xy 63.5 201.93)) (stroke (width 0) (type default)))
(global_label "GND" (shape passive) (at 63.5 201.93 0) (effects (font (size 0.95 0.95)) (justify right)) (property "Intersheetrefs" "${INTERSHEET_REFS}" (at 63.5 201.93 0) (effects (font (size 1 1)) (hide yes))))
(symbol (lib_id "AUV:R9") (at 209.55 196.85 0) (unit 1) (exclude_from_sim no) (in_bom yes) (on_board yes) (dnp no) (property "Reference" "R9" (at 209.55 186.5 0) (effects (font (size 1.27 1.27))))(property "Value" "4.7k" (at 209.55 189.04 0) (effects (font (size 1.05 1.05))))(property "Footprint" "Resistor_THT:R_Axial_DIN0207_L6.3mm_D2.5mm_P7.62mm_Horizontal" (at 209.55 196.85 0) (effects (font (size 1 1)) (hide yes)))(property "Datasheet" "" (at 209.55 196.85 0) (effects (font (size 1 1)) (hide yes)))(pin "1")(pin "2") )
(wire (pts (xy 201.93 196.85) (xy 196.85 196.85)) (stroke (width 0) (type default)))
(global_label "MAIN3V3" (shape passive) (at 196.85 196.85 0) (effects (font (size 0.95 0.95)) (justify right)) (property "Intersheetrefs" "${INTERSHEET_REFS}" (at 196.85 196.85 0) (effects (font (size 1 1)) (hide yes))))
(wire (pts (xy 217.17 196.85) (xy 222.25 196.85)) (stroke (width 0) (type default)))
(global_label "TEMP_DATA" (shape passive) (at 222.25 196.85 180) (effects (font (size 0.95 0.95)) (justify left)) (property "Intersheetrefs" "${INTERSHEET_REFS}" (at 222.25 196.85 0) (effects (font (size 1 1)) (hide yes))))
(sheet_instances (path "" (page "4")))
(embedded_fonts no))
